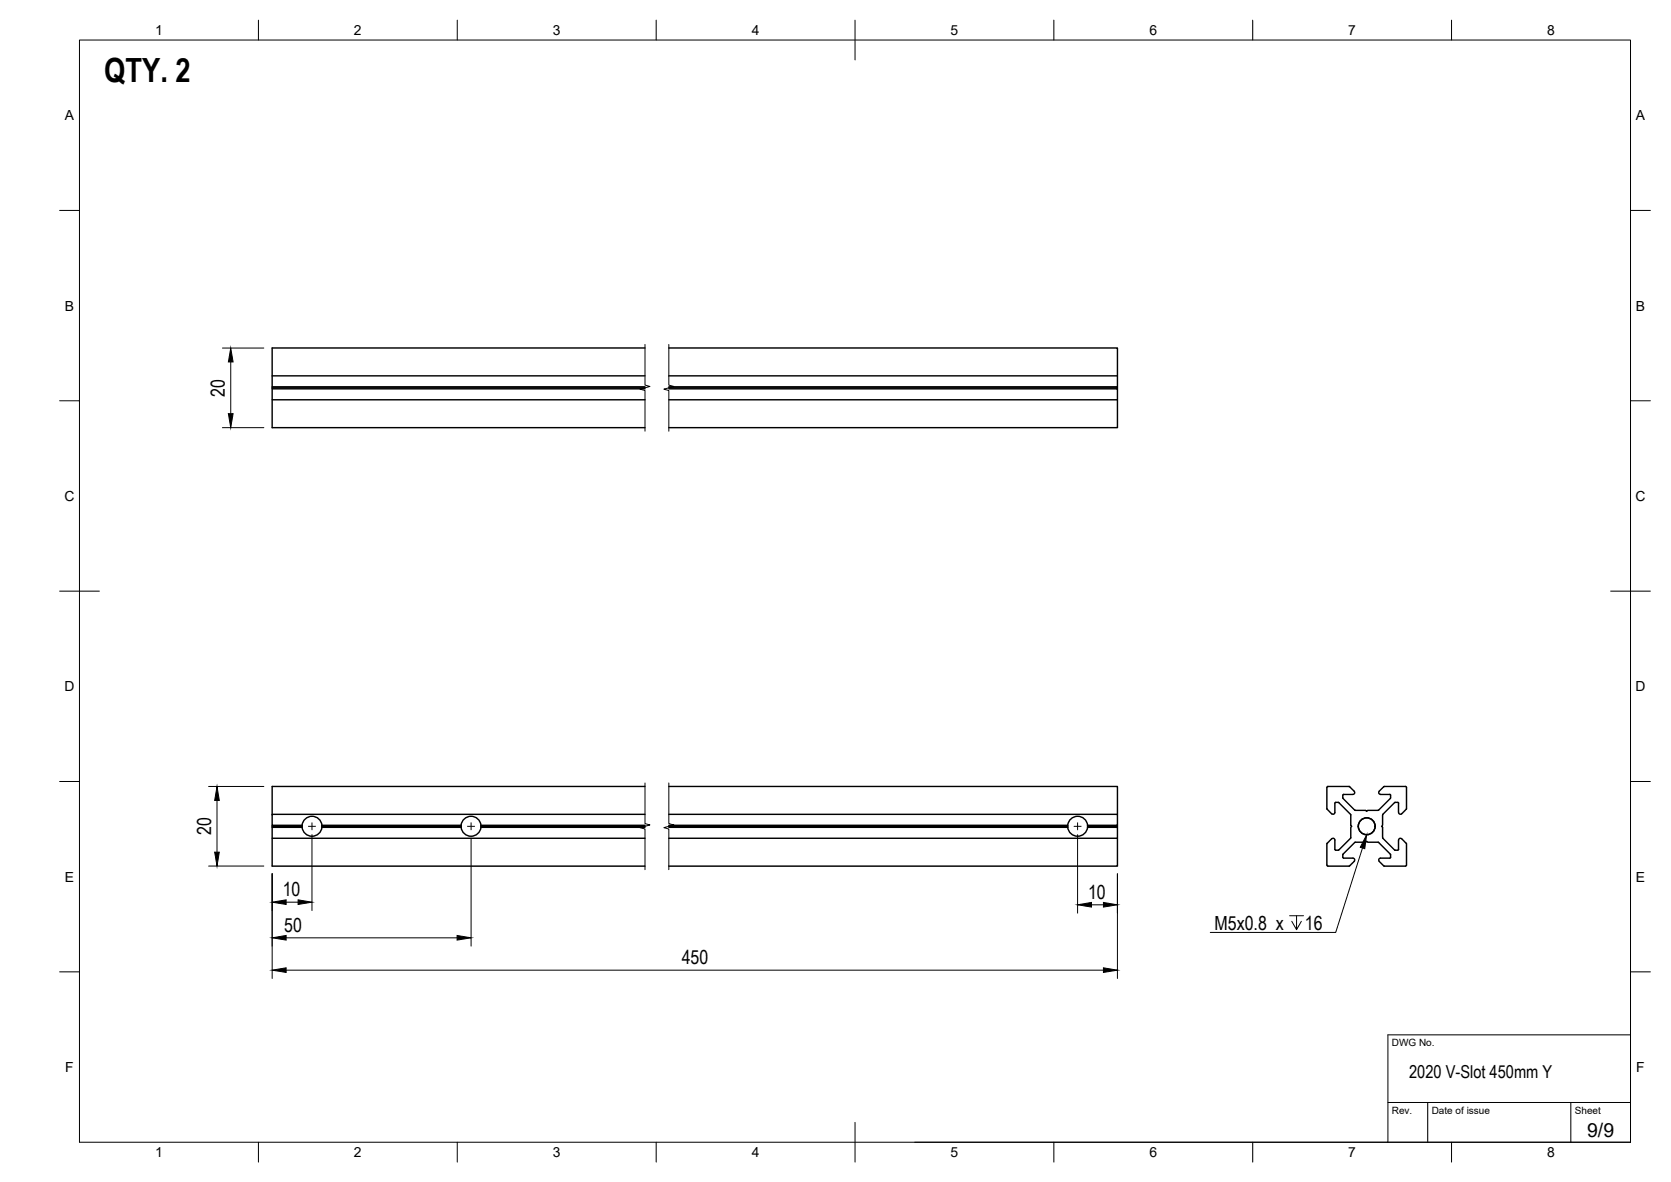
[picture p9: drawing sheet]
<svg xmlns="http://www.w3.org/2000/svg" width="420mm" height="297mm" viewBox="0 0 420 297" stroke-linecap="round" stroke-linejoin="round" font-family="sans-serif">
<!-- layer: Visible -->
<g fill="none" stroke="#000" stroke-width=".36">
<path d="M68.4 97.7h93.8M68.4 97.5h93.8M68.4 97.2h93.8M68.4 94.5h93.8M162.2 87.4h-93.8v20.1h93.8M168.2 97.7h112.8v2.8M168.2 97.5h112.8v.2M168.2 97.2h112.8v.3M168.2 87.4h112.8v9.8M168.2 94.5h112.8M68.4 100.5h93.8M168.2 100.5h112.8"/>
<path d="M281 100.5v7h-112.8M162.2 197.6h-93.8v9.8h7.5M168.2 197.6h112.8v9.8h-7.5M333.6 197.9v5.3M337.9 199.6l-.2 .2-.1 .7M339.2 197.6h-5.3l-.2 .3M339.2 197.6l.2 .1M339.3 197.7l1.3 1.3-.1 .5-2.7 .2M68.4 207.4v.3h7.5M68.4 207.7v.2h7.5M68.4 207.9v9.8h93.8M68.4 210.7h93.8"/>
<path d="M68.4 204.6h93.8M75.9 207.6l.1 .3M76 207.4a2.51 2.51 0 0 1 2.6-2.3 2.51 2.51 0 0 1 2.4 2.5M76 207.4l-.1 .2M80.9 207.4h35.1M80.9 207.9h35.1M80.9 207.7h35M81 207.6a2.51 2.51 0 0 1-2.4 2.5 2.51 2.51 0 0 1-2.6-2.2M115.9 207.6a2.51 2.51 0 0 0 2.4 2.5 2.51 2.51 0 0 0 2.6-2.2M120.9 207.4h41.3M120.9 207.9h41.3M120.9 207.4v.2"/>
<path d="M120.9 207.4a2.51 2.51 0 0 0-2.6-2.3 2.51 2.51 0 0 0-2.4 2.5M120.9 207.6v.3M120.9 207.7h41.3M168.2 207.4h100.3M168.2 207.7h100.3M168.2 207.9h100.3M168.2 210.7h112.8M168.2 204.6h112.8M268.5 207.6v.3M268.5 207.4v.2M273.5 207.4a2.51 2.51 0 0 0-2.5-2.3 2.51 2.51 0 0 0-2.5 2.3M273.5 207.9a2.51 2.51 0 0 1-2.5 2.2 2.51 2.51 0 0 1-2.5-2.2"/>
<path d="M273.5 207.4v.2M273.5 207.6v.3M281 207.4v.3h-7.5M281 207.7v.2h-7.5M281 207.9v9.8h-112.8M333.6 212.1v5.3M333.7 217.4l.2 .2M333.7 203.2v.2M333.7 203.4l1.1 1.1M333.7 211.9v.2M333.9 217.7h5.3M335.6 213.4l.2 .2"/>
<path d="M335.6 211.1v2.4M335.6 211.1l-.1-.3-.5-.1-1.3 1.2M335.8 201.6l.8 .1 3 2.9v2.8l.3 .3-.3 .2v2.7l-3 3-.8 .1M335.8 201.6l-.2 .3v2.4l-.4 .3-.3-.1M337.6 215.5l.1-.8 2.9-3h2.8l.2-.3 .3 .3h2.8l2.9 3 .1 .8M337.7 215.5l.2 .2M337.7 200.5l2.9 3.1M337.8 215.7l2.7 .1 .1 .5-1.3 1.3M339.4 217.6h-.2M340.7 203.6h.1M340.8 203.7h2.6l.2 .2 .3-.2h2.6M346.7 203.6h-.2"/>
<path d="M347.6 204.8v2.6l-.2 .3 .2 .2v2.6M347.7 210.5v.1M347.7 210.7l3 2.9h.8l.2-.2M347.7 204.6v.2M347.9 217.6h.2M348.1 217.7h5.3M349.7 200.5l-.1-.8-2.7-.1-.2-.3 .1-.5 1.3-1.2 5.5 .1 .1 5.5-1.3 1.3M349.7 200.5l-3.1 3.1M349.7 215.5l-.2 .2-2.7 .1-.1 .5 1.2 1.3M351.6 211.1v2.4M351.7 211.1l.1-.3 .5-.1 1.3 1.2M352.4 204.5l-.5 .1-.3-.4v-2.5l-.8-.1-3.1 3"/>
<path d="M353.6 211.9l.1 5.5M353.7 217.4l-.3 .2"/>
<circle cx="343.7" cy="207.6" r="2.11"/>
<circle cx="343.7" cy="207.6" r="2.13"/>
</g>
<!-- layer: BORDER -->
<g fill="none" stroke="#000" stroke-width=".25">
<path d="M20 10.1h390v276.9h-390zM65 5.1v5M115 5.1v5M165 5.1v5M215 5.1v10M265 5.1v5M315 5.1v5M365 5.1v5M15 52.9h5M410 52.9h5M15 100.7h5M410 100.7h5"/>
<path d="M15 148.6h10M405 148.6h10M15 196.4h5M410 196.4h5M15 244.2h5M410 244.2h5M65 287v5M115 287v5M165 287v5M215 282.1v9.9M265 287v5M315 287v5"/>
<path d="M365 287v5"/>
</g>
<!-- layer: TITLEBLOCK -->
<path d="M410 240.1v46.9h-180M349 277.1h61M359 277.1v9.9M395 277.1v9.9M410 260.1h-61v26.9" fill="none" stroke="#000" stroke-width=".25"/>
<!-- layer: Break Lines -->
<path d="M162.2 86.6v10.2l1.2 .3-2.5 .7 1.3 .3v10.3M168.2 86.6v10.2l1.2 .3-2.5 .7 1.3 .3v10.3M162.2 196.8v10.2l1.2 .3-2.5 .7 1.3 .3v10.3M168.2 196.8v10.2l1.2 .3-2.5 .7 1.3 .3v10.3" fill="none" stroke="#000" stroke-width=".25"/>
<!-- layer: Hole Notes -->
<path d="M342.6 213.1l-6.7 21.2h-31.6M324.3 230.1h3.5M326 230.1v3.5l-1.2-2.1M327.2 231.5l-1.2 2.1" fill="none" stroke="#000" stroke-width=".25"/>
<path d="M343.6 209.8l-.4 3.5-1.2-.4z" fill="#000" stroke="#000" stroke-width=".25"/>
<!-- layer: Smart Centers -->
<path d="M77.6 207.7h1.7M78.4 206.8v1.7M117.5 207.7h1.8M118.4 206.8v1.7M270.1 207.7h1.7M271 206.8v1.7" fill="none" stroke="#000" stroke-width=".25"/>
<!-- layer: FD_Dimensions -->
<g fill="none" stroke="#000" stroke-width=".25">
<path d="M55.9 87.5h10.4M58 91v13M55.9 107.5h10.4M52.5 197.6h13.8M52.5 217.6h13.8M54.6 201.2v13M68.4 219.5v26.4M78.4 209.7v19.1M118.4 210.6v27.2M271 209.7v19.8M281 219.5v26.4M71.9 226.7h3.1"/>
<path d="M71.9 235.7h43M274.4 227.4h3.1M71.9 243.8h205.6"/>
</g>
<path d="M58 87.5l.6 3.5h-1.2zM57.4 104h1.2l-.6 3.5zM54.6 197.6l.5 3.6h-1.1zM54 214.2h1.1l-.5 3.4zM68.4 226.7l3.5-.6v1.2zM68.4 235.7l3.5-.6v1.1zM75 226.1l3.4 .6-3.4 .6zM114.9 235.1l3.5 .6-3.5 .5zM271 227.4l3.4-.6v1.2zM277.5 226.8l3.5 .6-3.5 .6zM68.4 243.8l3.5-.6v1.2zM277.5 243.2l3.5 .6-3.5 .6z" fill="#000" stroke="#000" stroke-width=".25"/>
<text font-size="8.4" x="26.2" y="20.5">QTY. 2</text>
<g font-size="4.9">
<text x="56.6" y="99.7" transform="rotate(-90 56.6 99.7)">20</text>
<text x="53.1" y="209.8" transform="rotate(-90 53.1 209.8)">20</text>
<text x="71.1" y="225.3">10</text>
<text x="273.6" y="225.9">10</text>
<text x="305.4" y="233.6">M5x0.8 x</text>
<text x="328.1" y="233.6">16</text>
<text x="71.5" y="234.2">50</text>
<text x="171.4" y="242.3">450</text>
<text x="399.1" y="285.7">9/9</text>
</g>
<text font-size="4.5" x="354.3" y="271">2020 V-Slot 450mm Y</text>
<g font-size="3.5">
<text x="39" y="8.8">1</text>
<text x="89" y="8.8">2</text>
<text x="139" y="8.8">3</text>
<text x="189" y="8.8">4</text>
<text x="239" y="8.8">5</text>
<text x="289" y="8.8">6</text>
<text x="339" y="8.8">7</text>
<text x="389" y="8.8">8</text>
<text x="16.3" y="30.2">A</text>
<text x="411.3" y="30.2">A</text>
<text x="16.3" y="78">B</text>
<text x="411.3" y="78">B</text>
<text x="16.2" y="125.9">C</text>
<text x="411.2" y="125.9">C</text>
<text x="16.2" y="173.7">D</text>
<text x="411.2" y="173.7">D</text>
<text x="16.3" y="221.6">E</text>
<text x="411.3" y="221.6">E</text>
<text x="16.4" y="269.4">F</text>
<text x="411.4" y="269.4">F</text>
<text x="39" y="290.8">1</text>
<text x="89" y="290.8">2</text>
<text x="139" y="290.8">3</text>
<text x="189" y="290.8">4</text>
<text x="239" y="290.8">5</text>
<text x="289" y="290.8">6</text>
<text x="339" y="290.8">7</text>
<text x="389" y="290.8">8</text>
</g>
<g font-size="2.5">
<text x="350" y="262.9">DWG No.</text>
<text x="350" y="279.9">Rev.</text>
<text x="360" y="279.9">Date of issue</text>
<text x="396" y="279.9">Sheet</text>
</g>
</svg>
